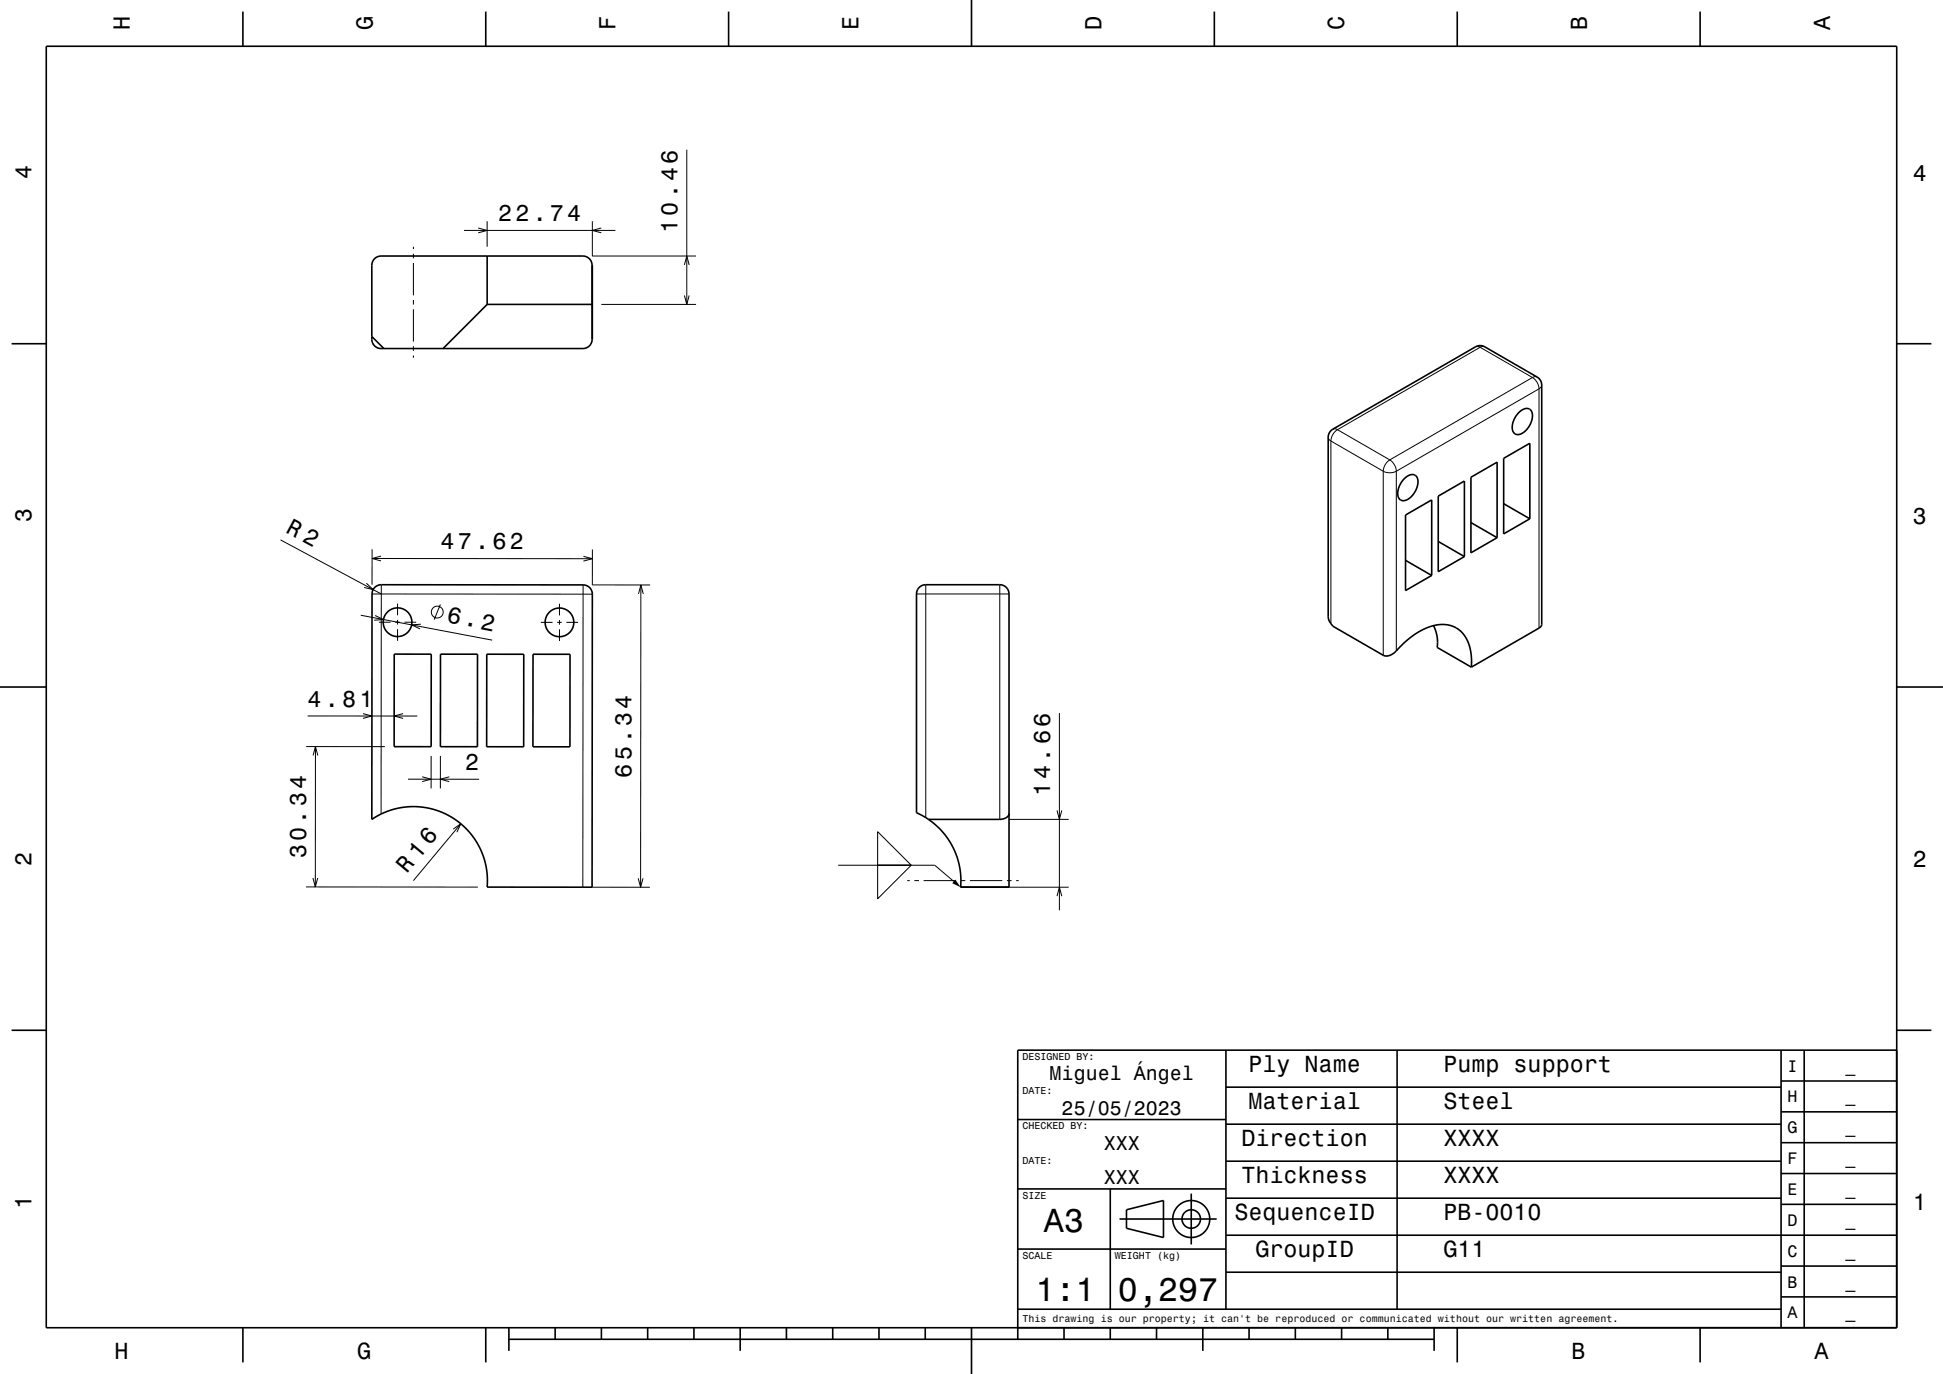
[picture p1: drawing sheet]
<svg xmlns="http://www.w3.org/2000/svg" width="420mm" height="297mm" viewBox="0 0 420 297" stroke-linecap="round" stroke-linejoin="round" font-family="sans-serif">
<g fill="none" stroke="#000" stroke-width=".22">
<path d="M148.5 32.4v33.4M89.4 53.3v.5M89.4 54.8v1M89.4 56.8v7M100.3 49.8h32.7M103.4 49.3l1.9 .5-1.9 .5M105.3 47.8v5.5M128 55.3h22.5M128 47.8v7.5M130 49.3l-2 .5 2 .5M147.9 57.3l.6-2 .5 2M89.4 64.8v1"/>
<path d="M89.4 66.8v7M89.4 74.8v1M89.4 76.8v.5M130 65.8h20.5M147.9 63.9l.6 1.9 .5-1.9M318.9 75l.5-.1 .5 .2M319.9 75.1l11.4 6.5M319.9 75.1l-30.8 17.8M321 75l-.5-.1-.6 .2M287.1 94.5l.1 .4 .5 .4M287.7 95.3v39.5M287.7 95.3l11.3 6.6"/>
<path d="M288.1 92.8l.5-.1 .5 .2M289.1 92.9l-1 1-.4 1.4M289.1 92.9l11.3 6.5M300.4 99.4l1.1 1.1 .3 1.4M300.4 99.4l-.9 1-.5 1.5M331.3 81.6l1 1.1 .4 1.3M331.3 81.6l-30.9 17.8M332.3 81.5l-.5-.1-.5 .2M332.7 84v51.8M332.7 84l-30.9 17.9M333.3 83.2l-.2 .5-.4 .3M60.6 116.7l21.8 11.7"/>
<path d="M80.4 118.7v7.7M128.1 118.8l-.1 7.6h12.5M299 101.9l1.3 .3 1.5-.3M299 101.9v39.7M301.8 101.9v38.8M78 133l28.4 5.4M79.2 126.1l1.5 1.3-2-.4M80.4 128.4h47.6M80.4 120.7l47.6 .1M81.1 133.1l1.8 .8-2 .2M81.9 134.5h2.5M82.4 120.2l-2 .5 2 .5"/>
<path d="M82.4 126.4v49.6M85.4 134.5h1M85.9 130.5v2.5M85.9 134v1M85.9 136v2.5M87.4 134.5h2.6M91 134.9l-2 .2 1.8 .8M95.2 130.7l-1.4 3.3M116.9 134.5h2.5M120.4 134.5h1M120.9 130.5v2.5M120.9 134v1"/>
<path d="M120.9 136v2.6M122.4 134.5h2.6M126 126.4v65.4M126.1 120.2l1.9 .6-1.9 .5M138 128.4l.5-2 .6 2M138.5 126.4v65.4M198.1 128.4h20M200.1 126.4v50.3M216.1 126.4v50.7M66.5 154.8h23.7M78.5 154.3l1.9 .5-1.9 .5M87.1 154.3l-1.9 .5 1.9 .5"/>
<path d="M229 154.1v42.7M66.2 161.4h17M67.7 163.3l.5-1.9 .5 1.9M68.2 161.4v30.3M88.2 168.4h15.4M91.3 167.9l1.9 .5-1.9 .5M93.2 163.4v7M95.2 163.4v7M97.1 167.9l-1.9 .5 1.9 .6M98 179.2l1.6-1.1-.8 1.8M99.6 178.1l-10.2 12.3M189.7 179.8l7.3 7.2h-7.3z"/>
<path d="M218.1 177.1h12.9M228.5 175.2l.5 1.9 .5-1.9M66.2 191.7l37.1 .1M67.6 189.8l.6 1.9 .5-1.9M128 191.8h12.5M138 189.9l.5 1.9 .5-1.9M181.2 187h20.8l4.2 3.5M189.7 187h7.3l-7.3 7.3zM196.1 190.4h.6M197.7 190.4h1M199.7 190.4h7M207.7 190.4h1"/>
<path d="M209.7 190.4h7M217.7 190.4h1M218.1 191.8h12.9M219.7 190.4h.5M228.5 193.7l.5-1.9 .5 1.9"/>
<circle cx="94.5" cy="132.3" r="1.28"/>
</g>
<g fill="none" stroke="#000" stroke-width=".35">
<path d="M10 10h400v277h-400zM52.5 2.5v7.5M105 2.5v7.5M157.5 2.5v7.5M210 0v10M262.5 2.5v7.5M315 2.5v7.5M367.5 2.5v7.5M105.3 55.3v10.5M128 57.3a2 2 0 0 0-2-2h-43.6a2 2 0 0 0-2 2v15.4M128 57.3v16M128 57.3v8.5"/>
<path d="M2.5 74.3h7.5M80.4 72.7a2.12 2.12 0 0 0 2 2.6h43.6a2 2 0 0 0 2-2M80.4 72.7l2.6 2.6M105.3 65.8h22.7M105.3 65.8l-9.5 9.5M128 65.8v7.5M128 73.3h.1M410 74.3h7.5M287.7 93.1l31.2-18.1a2 2 0 0 1 2.1 0l11.3 6.5a2.01 2.01 0 0 1 1 1.7l-.1 52.1-.5 .5-14.6 8.4-.2-3.4-.8-2.4-.7-1.2-.8-.9-1.1-.7-1.1-.4-1.2-.2-1.4 .1-1.3 .3-1.6 .5-2.8 1.8-2.7 2.4a3 3 0 0 1-3.4 1.5l-10.9-6.2-.7-1.1-.3-.6v-39.2l.2-.8zM325 99.1l5.7-3.3v16.3l-5.7 3.3zM328.3 89.2a1.82 1.82 0 0 1 2.5-.6 3.7 3.7 0 0 1-1 4.5 1.75 1.75 0 0 1-2.6 .4 3.9 3.9 0 0 1 1.1-4.3zM303.6 103.4a1.81 1.81 0 0 1 2.5-.5 3.7 3.7 0 0 1-1 4.5 1.76 1.76 0 0 1-2.7 .4 3.9 3.9 0 0 1 1.2-4.4z"/>
<path d="M303.8 111.3l5.7-3.2v16.3l-5.7 3.3zM310.9 107.2l5.6-3.2v16.3l-5.6 3.3zM310.9 117l5.6 3.3M318 103.2l5.6-3.3v16.3l-5.6 3.3zM318 113l5.6 3.2M325 108.9l5.7 3.2M81.1 126.9l.6-.4 .7-.1h43.6a2 2 0 0 1 2 2v63.4h-22.7v-2.3l-.2-2.2-.6-2.2-.9-2.1-1.2-1.9-1.4-1.7-1.8-1.7-1.7-1.1-2-1-2.1-.7-2.3-.4-2.5-.1-2.2 .2-1.9 .5-2.1 .9-2 1.1v-48.7l.2-.9zM303.8 121.1l5.7 3.3M309.9 135.2l.7 2.3 .1 2.4 7.4 4.3M0 148.5h10M85.2 141.4h8v20h-8zM95.2 141.4h8v20h-8z"/>
<path d="M105.2 141.4h8v20h-8zM115.2 141.4h8v20h-8zM410 148.5h10M200.7 177.1l1.6 1.3 1.5 1.4 1.3 1.8 1.1 2 .8 2.1 .5 1.9 .2 2v2.2M218.1 176v.1a2.07 2.07 0 0 1-2 1h-15.4l-2.6-1.4v-47.3a2 2 0 0 1 2-2h16a2 2 0 0 1 2 2v63.4h-10.4M207.7 191.8h10.4M2.5 222.7h7.5M265 235h120M265 227v56M302 227v56M385 233.7h25M385 227v60"/>
<path d="M390 227v60M410 222.7h7.5M410 227h-190v62.5M220 257h45M220 242h45M240 257v26M257.5 258v11M265 259h120M265 251h120M265 243h120M385 253.7h25M385 247h25"/>
<path d="M385 240.3h25M220 270h45M242 263.5h21M243.5 261.5l8-2v8l-8-2zM265 275h120M265 267h145M385 273.7h25M385 260.3h25M52.5 287v7.5M105 287v7.5M110 289.5h200M110 287v5"/>
<path d="M120 287v2.5M130 287v2.5M140 287v2.5M150 287v2.5M160 287v5M170 287v2.5M180 287v2.5M190 287v2.5M200 287v2.5M210 287v10M220 283h165M230 287v2.5"/>
<path d="M240 287v2.5M250 287v2.5M260 287v5M270 287v2.5M280 287v2.5M290 287v2.5M300 287v2.5M310 287v5M315 287v7.5M367.5 287v7.5M385 280.3h25"/>
<circle cx="85.9" cy="134.5" r="3.1"/>
<circle cx="120.9" cy="134.5" r="3.1"/>
<circle cx="257.5" cy="263.5" r="2"/>
<circle cx="257.5" cy="263.5" r="4"/>
</g>
<path d="M206.5 190.1l1.1 1.7-1.8-.9z" fill-rule="evenodd" fill="#000"/>
<g font-size="7.2">
<text x="225.7" y="266.3">A3</text>
<text x="223.8" y="281.3">1:1</text>
<text x="241.7" y="281.3">0,297</text>
</g>
<text font-size="5.1" x="88" y="188.9" transform="rotate(-50 88 188.9)">R 16</text>
<g font-size="5">
<text x="28.1" y="6.5" transform="rotate(-90 28.1 6.5)">H</text>
<text x="80.6" y="6.5" transform="rotate(-90 80.6 6.5)">G</text>
<text x="133.1" y="6.5" transform="rotate(-90 133.1 6.5)">F</text>
<text x="185.6" y="6.5" transform="rotate(-90 185.6 6.5)">E</text>
<text x="238.1" y="6.5" transform="rotate(-90 238.1 6.5)">D</text>
<text x="290.6" y="6.5" transform="rotate(-90 290.6 6.5)">C</text>
<text x="343.1" y="6.5" transform="rotate(-90 343.1 6.5)">B</text>
<text x="395.6" y="6.5" transform="rotate(-90 395.6 6.5)">A</text>
<text x="6.8" y="38.7" transform="rotate(-90 6.8 38.7)">4</text>
<text x="413.5" y="39">4</text>
<text x="107.7" y="47.8">22.74</text>
<text x="146.5" y="50.3" transform="rotate(-90 146.5 50.3)">10.46</text>
<text x="6.8" y="112.9" transform="rotate(-90 6.8 112.9)">3</text>
<text x="413.5" y="113.2">3</text>
<text x="61.6" y="114.9" transform="rotate(28 61.6 114.9)">R 2</text>
<text x="95.2" y="118.7">47.62</text>
<text x="96.4" y="134.5" transform="rotate(11 96.4 134.5)">6.2</text>
<text x="66.5" y="152.8">4.81</text>
<text x="100.5" y="166.4">2</text>
<text x="136.5" y="168.1" transform="rotate(-90 136.5 168.1)">65.34</text>
<text x="227" y="172.1" transform="rotate(-90 227 172.1)">14.66</text>
<text x="66.2" y="185.5" transform="rotate(-90 66.2 185.5)">30.34</text>
<text x="6.8" y="187.1" transform="rotate(-90 6.8 187.1)">2</text>
<text x="413.5" y="187.4">2</text>
<text x="269.9" y="231.8">Ply Name</text>
<text x="312" y="231.8">Pump support</text>
<text x="269.9" y="239.8">Material</text>
<text x="312" y="239.8">Steel</text>
<text x="268.3" y="247.8">Direction</text>
<text x="312" y="247.8">XXXX</text>
<text x="268.3" y="255.8">Thickness</text>
<text x="312" y="255.8">XXXX</text>
<text x="6.8" y="261.3" transform="rotate(-90 6.8 261.3)">1</text>
<text x="266.8" y="263.8">SequenceID</text>
<text x="312" y="263.8">PB-0010</text>
<text x="413.5" y="261.6">1</text>
<text x="271.4" y="271.8">GroupID</text>
<text x="312" y="271.8">G11</text>
<text x="24.7" y="293.8">H</text>
<text x="77.2" y="293.8">G</text>
<text x="339.7" y="293.8">B</text>
<text x="392.2" y="293.8">A</text>
</g>
<g font-size="4.3">
<text x="226.9" y="233.5">Miguel Ángel</text>
<text x="229.5" y="241">25/05/2023</text>
<text x="238.6" y="248.5">XXX</text>
<text x="238.6" y="256">XXX</text>
</g>
<g font-size="3.6">
<text x="386.4" y="231.6">I</text>
<text x="398.9" y="231.6">_</text>
<text x="386.4" y="238.3">H</text>
<text x="398.9" y="238.3">_</text>
<text x="386.4" y="245">G</text>
<text x="398.9" y="245">_</text>
<text x="386.4" y="251.6">F</text>
<text x="398.9" y="251.6">_</text>
<text x="386.4" y="258.3">E</text>
<text x="398.9" y="258.3">_</text>
<text x="386.4" y="265">D</text>
<text x="398.9" y="265">_</text>
<text x="386.4" y="271.6">C</text>
<text x="398.9" y="271.6">_</text>
<text x="386.4" y="278.3">B</text>
<text x="398.9" y="278.3">_</text>
<text x="386.4" y="285">A</text>
<text x="398.9" y="285">_</text>
</g>
<g font-size="2.2">
<text x="221" y="229.1">DESIGNED BY:</text>
<text x="221" y="236.6">DATE:</text>
<text x="221" y="244.1">CHECKED BY:</text>
<text x="221" y="251.6">DATE:</text>
<text x="221" y="259.1">SIZE</text>
<text x="221" y="272.1">SCALE</text>
<text x="241" y="272.1">WEIGHT (kg)</text>
<text x="221" y="285.8">This drawing is our property; it can't be reproduced or communicated without our written agreement.</text>
</g>
</svg>
